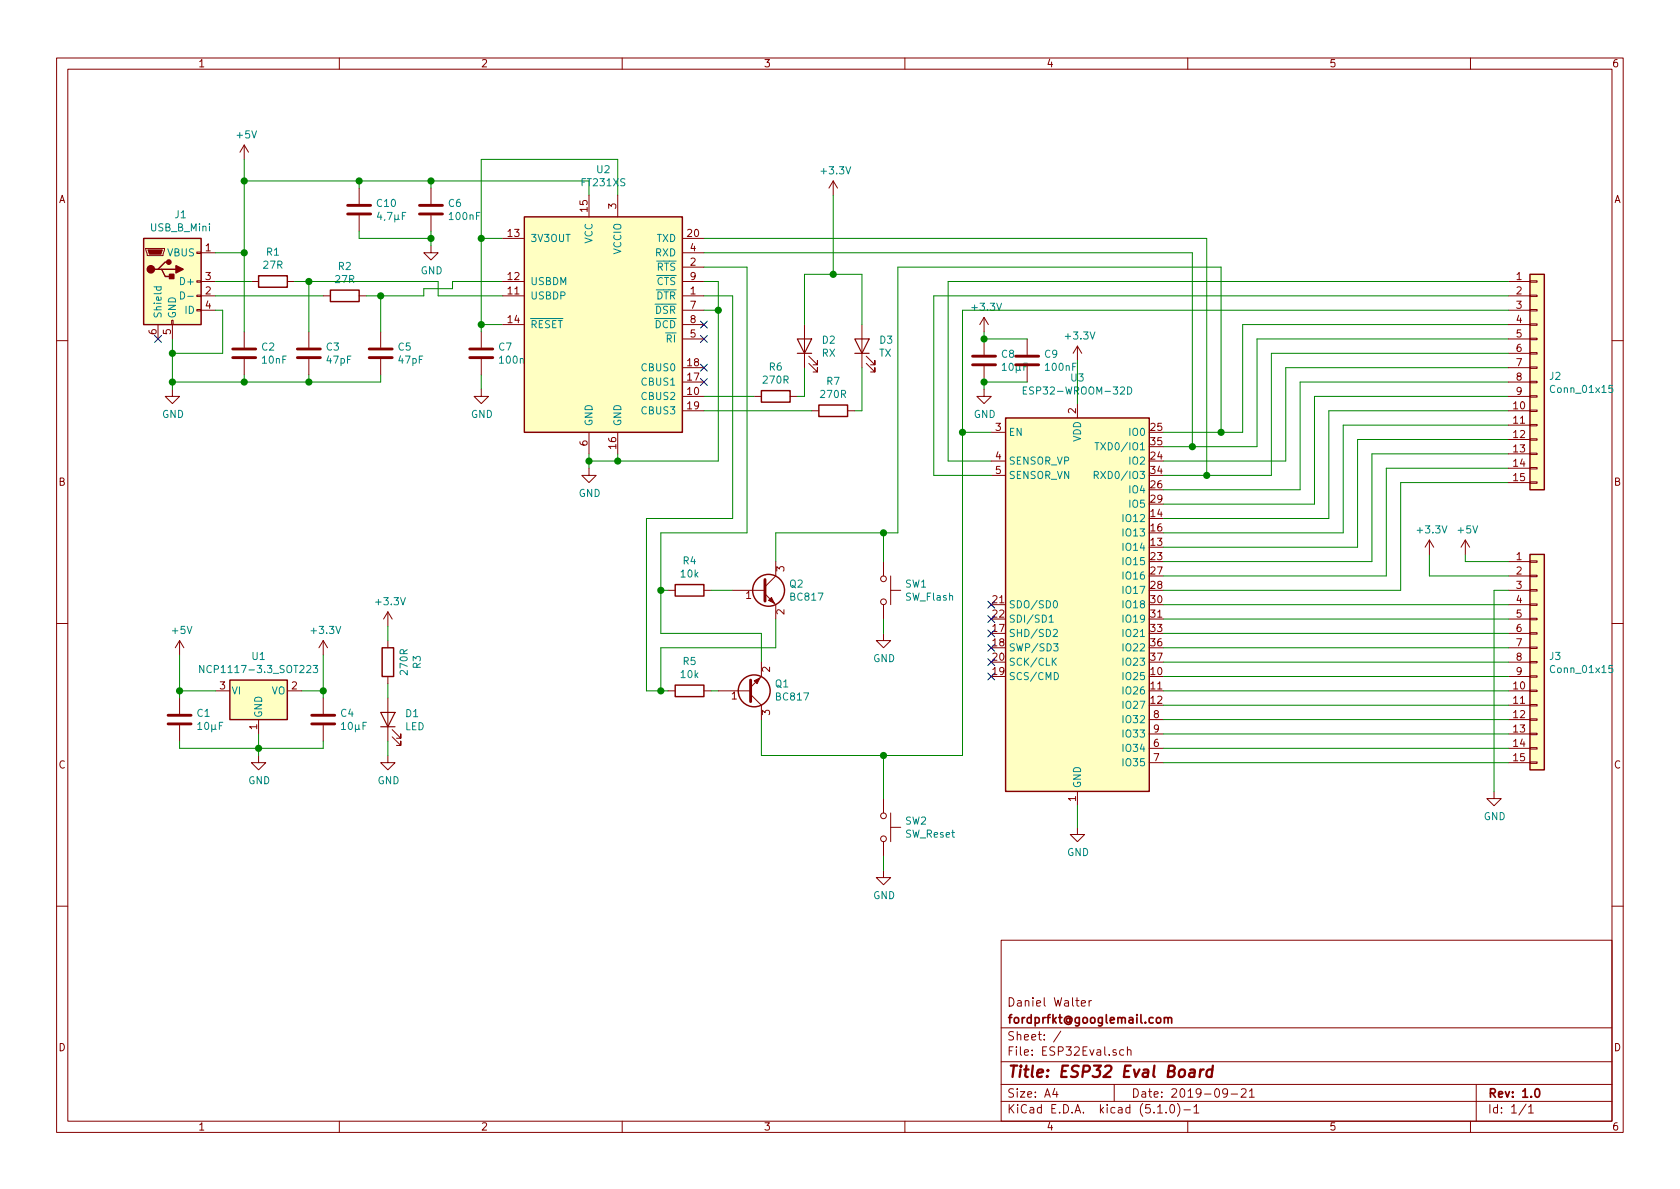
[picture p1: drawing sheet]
EESchema Schematic File Version 4
LIBS:ESP32Eval-cache
EELAYER 29 0
EELAYER END
$Descr A4 11693 8268
encoding utf-8
Sheet 1 1
Title "ESP32 Eval Board"
Date "2019-09-21"
Rev "1.0"
Comp "fordprfkt@googlemail.com"
Comment1 "Daniel Walter"
Comment2 ""
Comment3 ""
Comment4 ""
$EndDescr
$Comp
L RF_Module:ESP32-WROOM-32D U3
U 1 1
P 7500 4200
F 0 "U3" H 7500 5781 50  0000 C CNN
F 1 "ESP32-WROOM-32D" H 7500 5690 50  0000 C CNN
F 2 "RF_Module:ESP32-WROOM-32" H 7500 2700 50  0001 C CNN
F 3 "https://www.espressif.com/sites/default/files/documentation/esp32-wroom-32d_esp32-wroom-32u_datasheet_en.pdf" H 7200 4250 50  0001 C CNN
	1    7500 4200
	1    0    0    -1  
$EndComp
NoConn ~ 6900 4700
NoConn ~ 6900 4600
NoConn ~ 6900 4500
NoConn ~ 6900 4400
NoConn ~ 6900 4300
NoConn ~ 6900 4200
$Comp
L Connector:USB_B_Mini J1
U 1 1
P 1200 1950
F 0 "J1" H 1257 2417 50  0000 C CNN
F 1 "USB_B_Mini" H 1257 2326 50  0000 C CNN
F 2 "Connector_USB:USB_Mini-B_Lumberg_2486_01_Horizontal" H 1350 1900 50  0001 C CNN
F 3 "~" H 1350 1900 50  0001 C CNN
	1    1200 1950
	1    0    0    -1  
$EndComp
$Comp
L power:+5V #PWR03
U 1 1
P 1700 1100
F 0 "#PWR03" H 1700 950 50  0001 C CNN
F 1 "+5V" H 1715 1273 50  0000 C CNN
F 2 "" H 1700 1100 50  0001 C CNN
F 3 "" H 1700 1100 50  0001 C CNN
	1    1700 1100
	1    0    0    -1  
$EndComp
$Comp
L power:+3.3V #PWR011
U 1 1
P 5800 1350
F 0 "#PWR011" H 5800 1200 50  0001 C CNN
F 1 "+3.3V" H 5815 1523 50  0000 C CNN
F 2 "" H 5800 1350 50  0001 C CNN
F 3 "" H 5800 1350 50  0001 C CNN
	1    5800 1350
	1    0    0    -1  
$EndComp
$Comp
L Device:C C2
U 1 1
P 1700 2450
F 0 "C2" H 1815 2496 50  0000 L CNN
F 1 "10nF" H 1815 2405 50  0000 L CNN
F 2 "Capacitor_SMD:C_0805_2012Metric_Pad1.15x1.40mm_HandSolder" H 1738 2300 50  0001 C CNN
F 3 "~" H 1700 2450 50  0001 C CNN
	1    1700 2450
	1    0    0    -1  
$EndComp
$Comp
L Device:C C3
U 1 1
P 2150 2450
F 0 "C3" H 2265 2496 50  0000 L CNN
F 1 "47pF" H 2265 2405 50  0000 L CNN
F 2 "Capacitor_SMD:C_0805_2012Metric_Pad1.15x1.40mm_HandSolder" H 2188 2300 50  0001 C CNN
F 3 "~" H 2150 2450 50  0001 C CNN
	1    2150 2450
	1    0    0    -1  
$EndComp
$Comp
L Device:C C5
U 1 1
P 2650 2450
F 0 "C5" H 2765 2496 50  0000 L CNN
F 1 "47pF" H 2765 2405 50  0000 L CNN
F 2 "Capacitor_SMD:C_0805_2012Metric_Pad1.15x1.40mm_HandSolder" H 2688 2300 50  0001 C CNN
F 3 "~" H 2650 2450 50  0001 C CNN
	1    2650 2450
	1    0    0    -1  
$EndComp
Wire Wire Line
	1500 1750 1700 1750
Wire Wire Line
	1700 1750 1700 1250
Wire Wire Line
	1700 2300 1700 1750
Connection ~ 1700 1750
$Comp
L Device:R R1
U 1 1
P 1900 1950
F 0 "R1" V 1693 1950 50  0000 C CNN
F 1 "27R" V 1784 1950 50  0000 C CNN
F 2 "Resistor_SMD:R_0805_2012Metric_Pad1.15x1.40mm_HandSolder" V 1830 1950 50  0001 C CNN
F 3 "~" H 1900 1950 50  0001 C CNN
	1    1900 1950
	0    1    1    0   
$EndComp
$Comp
L Device:R R2
U 1 1
P 2400 2050
F 0 "R2" V 2193 2050 50  0000 C CNN
F 1 "27R" V 2284 2050 50  0000 C CNN
F 2 "Resistor_SMD:R_0805_2012Metric_Pad1.15x1.40mm_HandSolder" V 2330 2050 50  0001 C CNN
F 3 "~" H 2400 2050 50  0001 C CNN
	1    2400 2050
	0    1    1    0   
$EndComp
Wire Wire Line
	1500 1950 1750 1950
Wire Wire Line
	1500 2050 2250 2050
Wire Wire Line
	2050 1950 2150 1950
Wire Wire Line
	3050 1950 3050 2050
Wire Wire Line
	3050 2050 3500 2050
Wire Wire Line
	2550 2050 2650 2050
Wire Wire Line
	2950 2050 2950 2000
Wire Wire Line
	2950 2000 3150 2000
Wire Wire Line
	3150 2000 3150 1950
Wire Wire Line
	3150 1950 3500 1950
Wire Wire Line
	2150 2300 2150 1950
Connection ~ 2150 1950
Wire Wire Line
	2150 1950 3050 1950
Wire Wire Line
	2650 2300 2650 2050
Connection ~ 2650 2050
Wire Wire Line
	2650 2050 2950 2050
$Comp
L power:GND #PWR01
U 1 1
P 1200 2700
F 0 "#PWR01" H 1200 2450 50  0001 C CNN
F 1 "GND" H 1205 2527 50  0000 C CNN
F 2 "" H 1200 2700 50  0001 C CNN
F 3 "" H 1200 2700 50  0001 C CNN
	1    1200 2700
	1    0    0    -1  
$EndComp
Wire Wire Line
	1200 2700 1200 2650
Wire Wire Line
	1500 2150 1550 2150
Wire Wire Line
	1550 2150 1550 2450
Wire Wire Line
	1550 2450 1200 2450
Connection ~ 1200 2450
Wire Wire Line
	1200 2450 1200 2350
Wire Wire Line
	1200 2650 1700 2650
Wire Wire Line
	2650 2650 2650 2600
Connection ~ 1200 2650
Wire Wire Line
	1200 2650 1200 2450
Wire Wire Line
	2150 2600 2150 2650
Connection ~ 2150 2650
Wire Wire Line
	2150 2650 2650 2650
Wire Wire Line
	1700 2600 1700 2650
Connection ~ 1700 2650
Wire Wire Line
	1700 2650 2150 2650
Wire Wire Line
	3500 1650 3350 1650
Wire Wire Line
	3350 1650 3350 1100
Wire Wire Line
	3350 1100 4300 1100
Wire Wire Line
	4300 1100 4300 1350
Wire Wire Line
	4100 1350 4100 1250
Wire Wire Line
	4100 1250 3000 1250
Connection ~ 1700 1250
Wire Wire Line
	1700 1250 1700 1100
$Comp
L Device:C C6
U 1 1
P 3000 1450
F 0 "C6" H 3115 1496 50  0000 L CNN
F 1 "100nF" H 3115 1405 50  0000 L CNN
F 2 "Capacitor_SMD:C_0805_2012Metric_Pad1.15x1.40mm_HandSolder" H 3038 1300 50  0001 C CNN
F 3 "~" H 3000 1450 50  0001 C CNN
	1    3000 1450
	1    0    0    -1  
$EndComp
Wire Wire Line
	3000 1300 3000 1250
Connection ~ 3000 1250
Wire Wire Line
	3000 1250 2500 1250
$Comp
L power:GND #PWR08
U 1 1
P 3000 1700
F 0 "#PWR08" H 3000 1450 50  0001 C CNN
F 1 "GND" H 3005 1527 50  0000 C CNN
F 2 "" H 3000 1700 50  0001 C CNN
F 3 "" H 3000 1700 50  0001 C CNN
	1    3000 1700
	1    0    0    -1  
$EndComp
Wire Wire Line
	3000 1700 3000 1650
$Comp
L Device:C C7
U 1 1
P 3350 2450
F 0 "C7" H 3465 2496 50  0000 L CNN
F 1 "100nF" H 3465 2405 50  0000 L CNN
F 2 "Capacitor_SMD:C_0805_2012Metric_Pad1.15x1.40mm_HandSolder" H 3388 2300 50  0001 C CNN
F 3 "~" H 3350 2450 50  0001 C CNN
	1    3350 2450
	1    0    0    -1  
$EndComp
Wire Wire Line
	3350 1650 3350 2250
Connection ~ 3350 1650
Wire Wire Line
	3500 2250 3350 2250
Connection ~ 3350 2250
Wire Wire Line
	3350 2250 3350 2300
$Comp
L power:GND #PWR09
U 1 1
P 3350 2700
F 0 "#PWR09" H 3350 2450 50  0001 C CNN
F 1 "GND" H 3355 2527 50  0000 C CNN
F 2 "" H 3350 2700 50  0001 C CNN
F 3 "" H 3350 2700 50  0001 C CNN
	1    3350 2700
	1    0    0    -1  
$EndComp
Wire Wire Line
	3350 2700 3350 2600
$Comp
L power:GND #PWR010
U 1 1
P 4100 3250
F 0 "#PWR010" H 4100 3000 50  0001 C CNN
F 1 "GND" H 4105 3077 50  0000 C CNN
F 2 "" H 4100 3250 50  0001 C CNN
F 3 "" H 4100 3250 50  0001 C CNN
	1    4100 3250
	1    0    0    -1  
$EndComp
$Comp
L Device:R R6
U 1 1
P 5400 2750
F 0 "R6" V 5193 2750 50  0000 C CNN
F 1 "270R" V 5284 2750 50  0000 C CNN
F 2 "Resistor_SMD:R_0805_2012Metric_Pad1.15x1.40mm_HandSolder" V 5330 2750 50  0001 C CNN
F 3 "~" H 5400 2750 50  0001 C CNN
	1    5400 2750
	0    1    1    0   
$EndComp
$Comp
L Device:R R7
U 1 1
P 5800 2850
F 0 "R7" V 5593 2850 50  0000 C CNN
F 1 "270R" V 5684 2850 50  0000 C CNN
F 2 "Resistor_SMD:R_0805_2012Metric_Pad1.15x1.40mm_HandSolder" V 5730 2850 50  0001 C CNN
F 3 "~" H 5800 2850 50  0001 C CNN
	1    5800 2850
	0    1    1    0   
$EndComp
$Comp
L Device:LED D3
U 1 1
P 6000 2400
F 0 "D3" V 6039 2283 50  0000 R CNN
F 1 "TX" V 5948 2283 50  0000 R CNN
F 2 "LED_SMD:LED_0805_2012Metric_Pad1.15x1.40mm_HandSolder" H 6000 2400 50  0001 C CNN
F 3 "~" H 6000 2400 50  0001 C CNN
	1    6000 2400
	0    -1   -1   0   
$EndComp
Wire Wire Line
	5550 2750 5600 2750
Wire Wire Line
	5950 2850 6000 2850
Wire Wire Line
	6000 2850 6000 2550
Wire Wire Line
	5600 2750 5600 2550
$Comp
L Device:LED D2
U 1 1
P 5600 2400
F 0 "D2" V 5639 2283 50  0000 R CNN
F 1 "RX" V 5548 2283 50  0000 R CNN
F 2 "LED_SMD:LED_0805_2012Metric_Pad1.15x1.40mm_HandSolder" H 5600 2400 50  0001 C CNN
F 3 "~" H 5600 2400 50  0001 C CNN
	1    5600 2400
	0    -1   -1   0   
$EndComp
Wire Wire Line
	5600 1900 5600 2250
Wire Wire Line
	6000 1900 6000 2250
$Comp
L Interface_USB:FT231XS U2
U 1 1
P 4200 2250
F 0 "U2" H 4200 3331 50  0000 C CNN
F 1 "FT231XS" H 4200 3240 50  0000 C CNN
F 2 "Package_SO:SSOP-20_3.9x8.7mm_P0.635mm" H 4800 1300 50  0001 C CNN
F 3 "http://www.ftdichip.com/Products/ICs/FT231X.html" H 4200 2250 50  0001 C CNN
	1    4200 2250
	1    0    0    -1  
$EndComp
Wire Wire Line
	4900 2750 5250 2750
Wire Wire Line
	4900 2850 5650 2850
NoConn ~ 4900 2650
NoConn ~ 4900 2550
NoConn ~ 4900 2350
Wire Wire Line
	4900 1650 8400 1650
Wire Wire Line
	8400 1650 8400 3300
Wire Wire Line
	8400 3300 8100 3300
Wire Wire Line
	4900 1750 8300 1750
Wire Wire Line
	8300 1750 8300 3100
Wire Wire Line
	8300 3100 8100 3100
Wire Wire Line
	5600 1900 5800 1900
Wire Wire Line
	5800 1350 5800 1900
Connection ~ 5800 1900
Wire Wire Line
	5800 1900 6000 1900
Wire Wire Line
	8100 3000 8500 3000
Wire Wire Line
	8650 3000 8650 2250
Wire Wire Line
	8650 2250 10500 2250
Wire Wire Line
	8300 3100 8750 3100
Wire Wire Line
	8750 3100 8750 2350
Wire Wire Line
	8750 2350 10500 2350
Connection ~ 8300 3100
Wire Wire Line
	8400 3300 8850 3300
Wire Wire Line
	8850 3300 8850 2450
Connection ~ 8400 3300
Wire Wire Line
	8100 3200 8950 3200
Wire Wire Line
	8950 3200 8950 2550
Wire Wire Line
	8950 2550 10500 2550
Wire Wire Line
	8100 3400 9050 3400
Wire Wire Line
	9050 3400 9050 2650
Wire Wire Line
	9050 2650 10500 2650
Wire Wire Line
	8100 3500 9150 3500
Wire Wire Line
	9150 3500 9150 2750
Wire Wire Line
	9150 2750 10500 2750
Wire Wire Line
	8100 3600 9250 3600
Wire Wire Line
	9250 3600 9250 2850
Wire Wire Line
	9250 2850 10500 2850
Wire Wire Line
	8100 3700 9350 3700
Wire Wire Line
	9350 3700 9350 2950
Wire Wire Line
	9350 2950 10500 2950
Wire Wire Line
	8100 3800 9450 3800
Wire Wire Line
	9450 3800 9450 3050
Wire Wire Line
	9450 3050 10500 3050
Wire Wire Line
	8100 3900 9550 3900
Wire Wire Line
	9550 3900 9550 3150
Wire Wire Line
	9550 3150 10500 3150
Wire Wire Line
	8100 4000 9650 4000
Wire Wire Line
	9650 4000 9650 3250
Wire Wire Line
	9650 3250 10500 3250
Wire Wire Line
	8100 4100 9750 4100
Wire Wire Line
	9750 4100 9750 3350
Wire Wire Line
	9750 3350 10500 3350
$Comp
L Connector_Generic:Conn_01x15 J2
U 1 1
P 10700 2650
F 0 "J2" H 10780 2692 50  0000 L CNN
F 1 "Conn_01x15" H 10780 2601 50  0000 L CNN
F 2 "Connector_PinHeader_2.54mm:PinHeader_1x15_P2.54mm_Vertical" H 10700 2650 50  0001 C CNN
F 3 "~" H 10700 2650 50  0001 C CNN
	1    10700 2650
	1    0    0    -1  
$EndComp
$Comp
L Connector_Generic:Conn_01x15 J3
U 1 1
P 10700 4600
F 0 "J3" H 10780 4642 50  0000 L CNN
F 1 "Conn_01x15" H 10780 4551 50  0000 L CNN
F 2 "Connector_PinHeader_2.54mm:PinHeader_1x15_P2.54mm_Vertical" H 10700 4600 50  0001 C CNN
F 3 "~" H 10700 4600 50  0001 C CNN
	1    10700 4600
	1    0    0    -1  
$EndComp
Wire Wire Line
	10500 4200 8100 4200
Wire Wire Line
	8100 4300 10500 4300
Wire Wire Line
	8100 4400 10500 4400
Wire Wire Line
	8100 4500 10500 4500
Wire Wire Line
	8100 4600 10500 4600
Wire Wire Line
	10500 4700 8100 4700
Wire Wire Line
	8100 4800 10500 4800
Wire Wire Line
	10500 4900 8100 4900
Wire Wire Line
	8100 5000 10500 5000
Wire Wire Line
	10500 5100 8100 5100
Wire Wire Line
	8100 5200 10500 5200
Wire Wire Line
	10500 5300 8100 5300
$Comp
L power:GND #PWR020
U 1 1
P 10400 5500
F 0 "#PWR020" H 10400 5250 50  0001 C CNN
F 1 "GND" H 10405 5327 50  0000 C CNN
F 2 "" H 10400 5500 50  0001 C CNN
F 3 "" H 10400 5500 50  0001 C CNN
	1    10400 5500
	1    0    0    -1  
$EndComp
Wire Wire Line
	10400 5500 10400 4100
Wire Wire Line
	10400 4100 10500 4100
Wire Wire Line
	8850 2450 10500 2450
Wire Wire Line
	10500 3900 10200 3900
Wire Wire Line
	10200 3900 10200 3850
Wire Wire Line
	10500 4000 9950 4000
Wire Wire Line
	9950 4000 9950 3850
$Comp
L power:+3.3V #PWR018
U 1 1
P 9950 3850
F 0 "#PWR018" H 9950 3700 50  0001 C CNN
F 1 "+3.3V" H 9965 4023 50  0000 C CNN
F 2 "" H 9950 3850 50  0001 C CNN
F 3 "" H 9950 3850 50  0001 C CNN
	1    9950 3850
	1    0    0    -1  
$EndComp
$Comp
L power:+5V #PWR019
U 1 1
P 10200 3850
F 0 "#PWR019" H 10200 3700 50  0001 C CNN
F 1 "+5V" H 10215 4023 50  0000 C CNN
F 2 "" H 10200 3850 50  0001 C CNN
F 3 "" H 10200 3850 50  0001 C CNN
	1    10200 3850
	1    0    0    -1  
$EndComp
Wire Wire Line
	10500 2050 6500 2050
Wire Wire Line
	6500 2050 6500 3300
Wire Wire Line
	6500 3300 6900 3300
Wire Wire Line
	10500 1950 6600 1950
Wire Wire Line
	6600 1950 6600 3200
Wire Wire Line
	6600 3200 6900 3200
$Comp
L power:GND #PWR017
U 1 1
P 7500 5750
F 0 "#PWR017" H 7500 5500 50  0001 C CNN
F 1 "GND" H 7505 5577 50  0000 C CNN
F 2 "" H 7500 5750 50  0001 C CNN
F 3 "" H 7500 5750 50  0001 C CNN
	1    7500 5750
	1    0    0    -1  
$EndComp
Wire Wire Line
	7500 5750 7500 5600
$Comp
L power:+3.3V #PWR016
U 1 1
P 7500 2500
F 0 "#PWR016" H 7500 2350 50  0001 C CNN
F 1 "+3.3V" H 7515 2673 50  0000 C CNN
F 2 "" H 7500 2500 50  0001 C CNN
F 3 "" H 7500 2500 50  0001 C CNN
	1    7500 2500
	1    0    0    -1  
$EndComp
Wire Wire Line
	7500 2800 7500 2500
Wire Wire Line
	4100 3250 4100 3200
Wire Wire Line
	4300 3150 4300 3200
Wire Wire Line
	4300 3200 4100 3200
Connection ~ 4100 3200
Wire Wire Line
	4100 3200 4100 3150
$Comp
L Device:C C8
U 1 1
P 6850 2500
F 0 "C8" H 6965 2546 50  0000 L CNN
F 1 "10µF" H 6965 2455 50  0000 L CNN
F 2 "Capacitor_SMD:C_0805_2012Metric_Pad1.15x1.40mm_HandSolder" H 6888 2350 50  0001 C CNN
F 3 "~" H 6850 2500 50  0001 C CNN
	1    6850 2500
	1    0    0    -1  
$EndComp
$Comp
L Device:C C9
U 1 1
P 7150 2500
F 0 "C9" H 7265 2546 50  0000 L CNN
F 1 "100nF" H 7265 2455 50  0000 L CNN
F 2 "Capacitor_SMD:C_0805_2012Metric_Pad1.15x1.40mm_HandSolder" H 7188 2350 50  0001 C CNN
F 3 "~" H 7150 2500 50  0001 C CNN
	1    7150 2500
	1    0    0    -1  
$EndComp
$Comp
L power:+3.3V #PWR014
U 1 1
P 6850 2300
F 0 "#PWR014" H 6850 2150 50  0001 C CNN
F 1 "+3.3V" H 6865 2473 50  0000 C CNN
F 2 "" H 6850 2300 50  0001 C CNN
F 3 "" H 6850 2300 50  0001 C CNN
	1    6850 2300
	1    0    0    -1  
$EndComp
Wire Wire Line
	6850 2300 6850 2350
Wire Wire Line
	6850 2350 7150 2350
Connection ~ 6850 2350
$Comp
L power:GND #PWR015
U 1 1
P 6850 2700
F 0 "#PWR015" H 6850 2450 50  0001 C CNN
F 1 "GND" H 6855 2527 50  0000 C CNN
F 2 "" H 6850 2700 50  0001 C CNN
F 3 "" H 6850 2700 50  0001 C CNN
	1    6850 2700
	1    0    0    -1  
$EndComp
Wire Wire Line
	6850 2650 6850 2700
Wire Wire Line
	7150 2650 6850 2650
Connection ~ 6850 2650
$Comp
L Device:R R4
U 1 1
P 4800 4100
F 0 "R4" V 4593 4100 50  0000 C CNN
F 1 "10k" V 4684 4100 50  0000 C CNN
F 2 "Resistor_SMD:R_0805_2012Metric_Pad1.15x1.40mm_HandSolder" V 4730 4100 50  0001 C CNN
F 3 "~" H 4800 4100 50  0001 C CNN
	1    4800 4100
	0    1    1    0   
$EndComp
$Comp
L Device:R R5
U 1 1
P 4800 4800
F 0 "R5" V 4593 4800 50  0000 C CNN
F 1 "10k" V 4684 4800 50  0000 C CNN
F 2 "Resistor_SMD:R_0805_2012Metric_Pad1.15x1.40mm_HandSolder" V 4730 4800 50  0001 C CNN
F 3 "~" H 4800 4800 50  0001 C CNN
	1    4800 4800
	0    1    1    0   
$EndComp
Wire Wire Line
	4950 4100 5100 4100
Wire Wire Line
	4950 4800 5000 4800
Wire Wire Line
	4650 4100 4600 4100
Wire Wire Line
	4600 4100 4600 4400
Wire Wire Line
	4600 4400 5300 4400
Wire Wire Line
	5300 4400 5300 4600
Connection ~ 4600 4100
Wire Wire Line
	4650 4800 4600 4800
Wire Wire Line
	5400 4300 5400 4500
Wire Wire Line
	5400 4500 4600 4500
Wire Wire Line
	4600 4500 4600 4800
Connection ~ 4600 4800
Wire Wire Line
	5400 3900 5400 3700
Wire Wire Line
	5400 3700 6150 3700
Wire Wire Line
	6250 3700 6250 1850
Wire Wire Line
	6250 1850 8500 1850
Wire Wire Line
	8500 1850 8500 3000
Connection ~ 8500 3000
Wire Wire Line
	8500 3000 8650 3000
Wire Wire Line
	5300 5000 5300 5250
Wire Wire Line
	5300 5250 6150 5250
Wire Wire Line
	6700 5250 6700 3000
Wire Wire Line
	6700 3000 6900 3000
Wire Wire Line
	4600 4100 4600 3700
Wire Wire Line
	4600 3700 5200 3700
Wire Wire Line
	5200 3700 5200 1850
Wire Wire Line
	5200 1850 4900 1850
Wire Wire Line
	4900 2050 5100 2050
Wire Wire Line
	5100 3600 4500 3600
Wire Wire Line
	4500 3600 4500 4800
Wire Wire Line
	4500 4800 4600 4800
$Comp
L Switch:SW_Push SW1
U 1 1
P 6150 4100
F 0 "SW1" V 6104 4248 50  0000 L CNN
F 1 "SW_Flash" V 6195 4248 50  0000 L CNN
F 2 "Button_Switch_SMD:SW_SPST_B3S-1000" H 6150 4300 50  0001 C CNN
F 3 "~" H 6150 4300 50  0001 C CNN
	1    6150 4100
	0    1    1    0   
$EndComp
Wire Wire Line
	6150 3900 6150 3700
Connection ~ 6150 3700
Wire Wire Line
	6150 3700 6250 3700
$Comp
L power:GND #PWR012
U 1 1
P 6150 4400
F 0 "#PWR012" H 6150 4150 50  0001 C CNN
F 1 "GND" H 6155 4227 50  0000 C CNN
F 2 "" H 6150 4400 50  0001 C CNN
F 3 "" H 6150 4400 50  0001 C CNN
	1    6150 4400
	1    0    0    -1  
$EndComp
Wire Wire Line
	6150 4400 6150 4300
$Comp
L Switch:SW_Push SW2
U 1 1
P 6150 5750
F 0 "SW2" V 6104 5898 50  0000 L CNN
F 1 "SW_Reset" V 6195 5898 50  0000 L CNN
F 2 "Button_Switch_SMD:SW_SPST_B3S-1000" H 6150 5950 50  0001 C CNN
F 3 "~" H 6150 5950 50  0001 C CNN
	1    6150 5750
	0    1    1    0   
$EndComp
$Comp
L power:GND #PWR013
U 1 1
P 6150 6050
F 0 "#PWR013" H 6150 5800 50  0001 C CNN
F 1 "GND" H 6155 5877 50  0000 C CNN
F 2 "" H 6150 6050 50  0001 C CNN
F 3 "" H 6150 6050 50  0001 C CNN
	1    6150 6050
	1    0    0    -1  
$EndComp
Wire Wire Line
	6150 5550 6150 5250
Connection ~ 6150 5250
Wire Wire Line
	6150 5250 6700 5250
Wire Wire Line
	6150 6050 6150 5950
Wire Wire Line
	6700 2150 6700 3000
Wire Wire Line
	6700 2150 10500 2150
Connection ~ 6700 3000
$Comp
L Regulator_Linear:NCP1117-3.3_SOT223 U1
U 1 1
P 1800 4800
F 0 "U1" H 1800 5042 50  0000 C CNN
F 1 "NCP1117-3.3_SOT223" H 1800 4951 50  0000 C CNN
F 2 "Package_TO_SOT_SMD:SOT-223-3_TabPin2" H 1800 5000 50  0001 C CNN
F 3 "http://www.onsemi.com/pub_link/Collateral/NCP1117-D.PDF" H 1900 4550 50  0001 C CNN
	1    1800 4800
	1    0    0    -1  
$EndComp
$Comp
L Device:C C1
U 1 1
P 1250 5000
F 0 "C1" H 1365 5046 50  0000 L CNN
F 1 "10µF" H 1365 4955 50  0000 L CNN
F 2 "Capacitor_SMD:C_0805_2012Metric_Pad1.15x1.40mm_HandSolder" H 1288 4850 50  0001 C CNN
F 3 "~" H 1250 5000 50  0001 C CNN
	1    1250 5000
	1    0    0    -1  
$EndComp
$Comp
L Device:C C4
U 1 1
P 2250 5000
F 0 "C4" H 2365 5046 50  0000 L CNN
F 1 "10µF" H 2365 4955 50  0000 L CNN
F 2 "Capacitor_SMD:C_0805_2012Metric_Pad1.15x1.40mm_HandSolder" H 2288 4850 50  0001 C CNN
F 3 "~" H 2250 5000 50  0001 C CNN
	1    2250 5000
	1    0    0    -1  
$EndComp
$Comp
L power:GND #PWR04
U 1 1
P 1800 5250
F 0 "#PWR04" H 1800 5000 50  0001 C CNN
F 1 "GND" H 1805 5077 50  0000 C CNN
F 2 "" H 1800 5250 50  0001 C CNN
F 3 "" H 1800 5250 50  0001 C CNN
	1    1800 5250
	1    0    0    -1  
$EndComp
Wire Wire Line
	1250 5150 1250 5200
Wire Wire Line
	1250 5200 1800 5200
Wire Wire Line
	1800 5200 1800 5250
Wire Wire Line
	1800 5100 1800 5200
Connection ~ 1800 5200
Wire Wire Line
	1800 5200 2250 5200
Wire Wire Line
	2250 5200 2250 5150
Wire Wire Line
	1500 4800 1250 4800
Wire Wire Line
	1250 4800 1250 4850
Wire Wire Line
	2100 4800 2250 4800
Wire Wire Line
	2250 4800 2250 4850
$Comp
L power:+5V #PWR02
U 1 1
P 1250 4550
F 0 "#PWR02" H 1250 4400 50  0001 C CNN
F 1 "+5V" H 1265 4723 50  0000 C CNN
F 2 "" H 1250 4550 50  0001 C CNN
F 3 "" H 1250 4550 50  0001 C CNN
	1    1250 4550
	1    0    0    -1  
$EndComp
$Comp
L power:+3.3V #PWR05
U 1 1
P 2250 4550
F 0 "#PWR05" H 2250 4400 50  0001 C CNN
F 1 "+3.3V" H 2265 4723 50  0000 C CNN
F 2 "" H 2250 4550 50  0001 C CNN
F 3 "" H 2250 4550 50  0001 C CNN
	1    2250 4550
	1    0    0    -1  
$EndComp
Wire Wire Line
	2250 4800 2250 4550
Connection ~ 2250 4800
Wire Wire Line
	1250 4800 1250 4550
Connection ~ 1250 4800
$Comp
L Device:LED D1
U 1 1
P 2700 5000
F 0 "D1" V 2739 4883 50  0000 R CNN
F 1 "LED" V 2648 4883 50  0000 R CNN
F 2 "LED_SMD:LED_0805_2012Metric_Pad1.15x1.40mm_HandSolder" H 2700 5000 50  0001 C CNN
F 3 "~" H 2700 5000 50  0001 C CNN
	1    2700 5000
	0    -1   -1   0   
$EndComp
$Comp
L power:GND #PWR07
U 1 1
P 2700 5250
F 0 "#PWR07" H 2700 5000 50  0001 C CNN
F 1 "GND" H 2705 5077 50  0000 C CNN
F 2 "" H 2700 5250 50  0001 C CNN
F 3 "" H 2700 5250 50  0001 C CNN
	1    2700 5250
	1    0    0    -1  
$EndComp
$Comp
L Device:R R3
U 1 1
P 2700 4600
F 0 "R3" V 2493 4600 50  0000 C CNN
F 1 "270R" V 2584 4600 50  0000 C CNN
F 2 "Resistor_SMD:R_0805_2012Metric_Pad1.15x1.40mm_HandSolder" V 2630 4600 50  0001 C CNN
F 3 "~" H 2700 4600 50  0001 C CNN
	1    2700 4600
	-1   0    0    1   
$EndComp
$Comp
L power:+3.3V #PWR06
U 1 1
P 2700 4350
F 0 "#PWR06" H 2700 4200 50  0001 C CNN
F 1 "+3.3V" H 2715 4523 50  0000 C CNN
F 2 "" H 2700 4350 50  0001 C CNN
F 3 "" H 2700 4350 50  0001 C CNN
	1    2700 4350
	1    0    0    -1  
$EndComp
Wire Wire Line
	2700 4450 2700 4350
Wire Wire Line
	2700 4850 2700 4750
Wire Wire Line
	2700 5250 2700 5150
$Comp
L Device:C C10
U 1 1
P 2500 1450
F 0 "C10" H 2615 1496 50  0000 L CNN
F 1 "4,7µF" H 2615 1405 50  0000 L CNN
F 2 "Capacitor_SMD:C_0805_2012Metric_Pad1.15x1.40mm_HandSolder" H 2538 1300 50  0001 C CNN
F 3 "~" H 2500 1450 50  0001 C CNN
	1    2500 1450
	1    0    0    -1  
$EndComp
Wire Wire Line
	2500 1300 2500 1250
Connection ~ 2500 1250
Wire Wire Line
	2500 1250 1700 1250
Wire Wire Line
	3000 1650 2500 1650
Wire Wire Line
	2500 1650 2500 1600
Connection ~ 3000 1650
Wire Wire Line
	3000 1650 3000 1600
Wire Wire Line
	5100 3600 5100 2050
NoConn ~ 4900 2250
Wire Wire Line
	4900 2150 5000 2150
Wire Wire Line
	5000 2150 5000 3200
Wire Wire Line
	5000 3200 4300 3200
Connection ~ 4300 3200
Wire Wire Line
	5000 2150 5000 1950
Wire Wire Line
	5000 1950 4900 1950
Connection ~ 5000 2150
$Comp
L Transistor_BJT:BC817 Q2
U 1 1
P 5300 4100
F 0 "Q2" H 5491 4146 50  0000 L CNN
F 1 "BC817" H 5491 4055 50  0000 L CNN
F 2 "Package_TO_SOT_SMD:SOT-23" H 5500 4025 50  0001 L CIN
F 3 "http://www.fairchildsemi.com/ds/BC/BC817.pdf" H 5300 4100 50  0001 L CNN
	1    5300 4100
	1    0    0    -1  
$EndComp
$Comp
L Transistor_BJT:BC817 Q1
U 1 1
P 5200 4800
F 0 "Q1" H 5391 4754 50  0000 L CNN
F 1 "BC817" H 5391 4845 50  0000 L CNN
F 2 "Package_TO_SOT_SMD:SOT-23" H 5400 4725 50  0001 L CIN
F 3 "http://www.fairchildsemi.com/ds/BC/BC817.pdf" H 5200 4800 50  0001 L CNN
	1    5200 4800
	1    0    0    1   
$EndComp
NoConn ~ 1100 2350
$EndSCHEMATC
